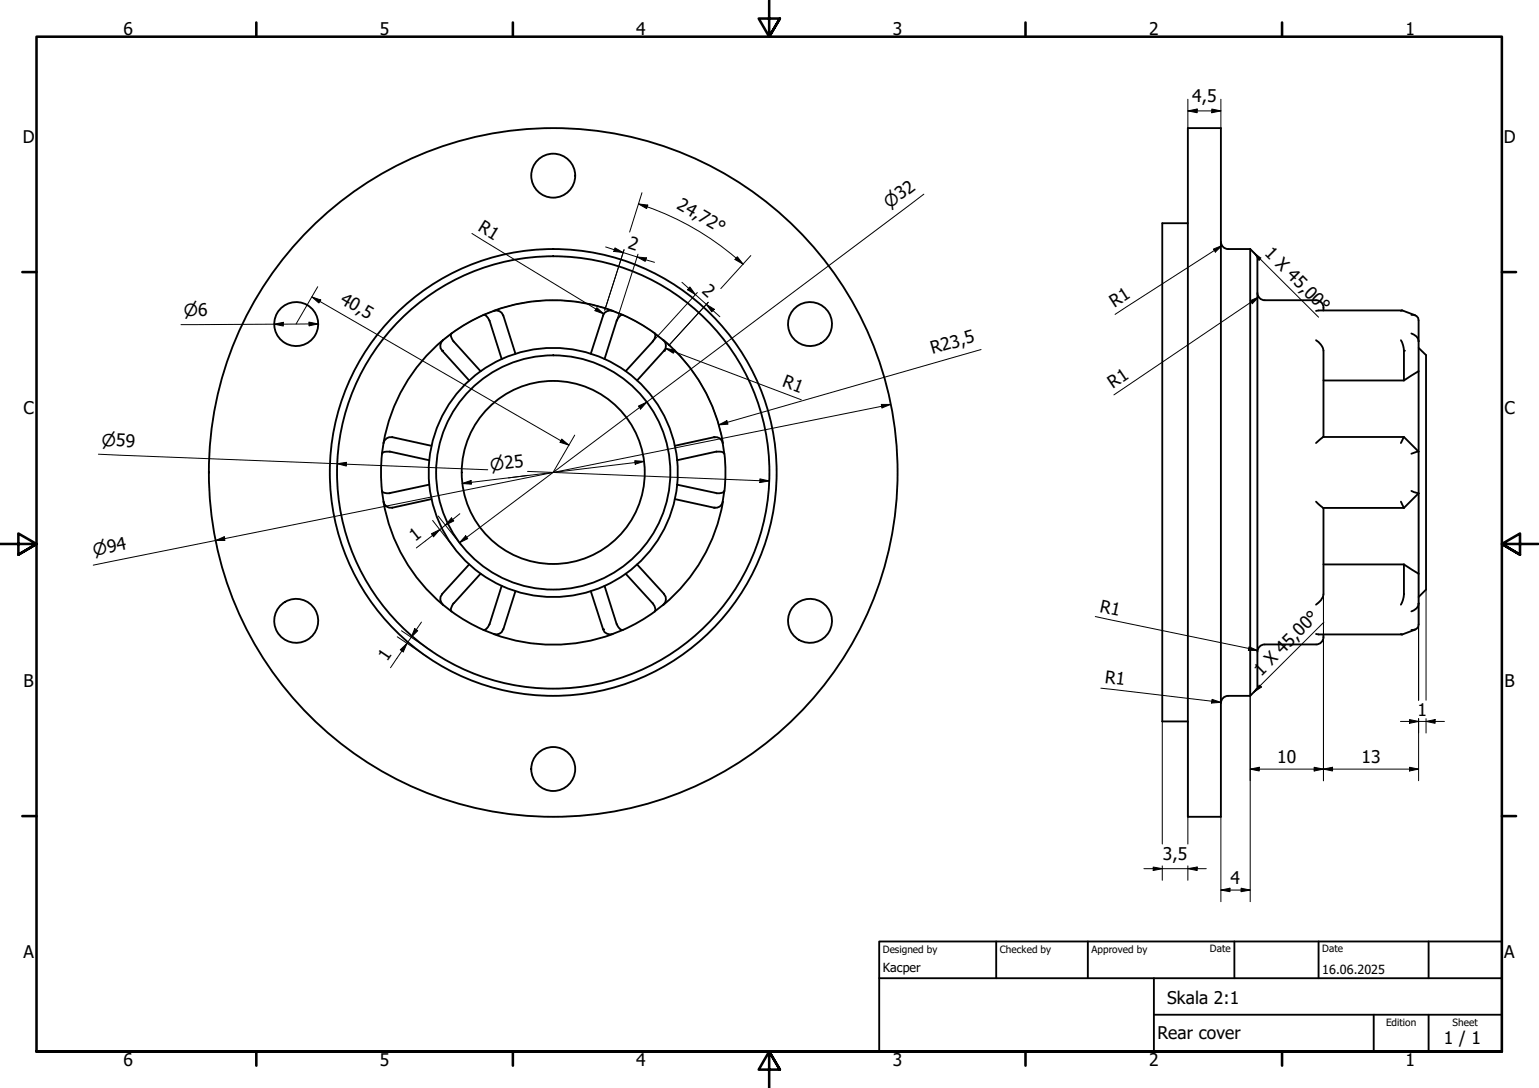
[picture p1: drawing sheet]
<svg xmlns="http://www.w3.org/2000/svg" width="420mm" height="297mm" viewBox="0 0 420 297" stroke-linecap="round" stroke-linejoin="round" font-family="sans-serif">
<!-- layer: Visible (ISO) -->
<g fill="none" stroke="#000" stroke-width=".51">
<path d="M324.3 35h9v188h-9zM324.3 60.9h-7v136.1h7M333.3 66a2 2 0 0 0 2 2M335.3 68h6M341.3 68v122M341.3 68l2 2v117.9l-2 2.1M343.3 80a2 2 0 0 0 2 2h14M120.9 92.9a47 47 0 0 0-16.2 28.1M123.3 91l-2.4 1.9a1.99 1.99 0 0 0-.2 2.8l7.4 8.2M123.3 91a1.9 1.9 0 0 0 .6 2.3l7.3 8M132.1 86l-4.6 2.3-4.2 2.7M137 98a34 34 0 0 0-19.8 27.7"/>
<path d="M137 98a34 34 0 0 1 33.8 3.3M140.7 96.6l-3.3-10.4a2 2 0 0 0-2.6-1.3l-2.8 1.1a2.1 2.1 0 0 1 1.7 1.6l3.3 10.4M167.3 84.9a47 47 0 0 0-32.5 0M170 86l-2.7-1.1a2.02 2.02 0 0 0-2.6 1.3l-3.4 10.4M170 86a2.1 2.1 0 0 0-1.7 1.6l-3.3 10.4M170 86l4.5 2.3 4.3 2.7M181.1 92.9a47 47 0 0 1 16.3 28.1M359.3 92.9l1.3 1.2 .5 .8 .2 .8v23.6M359.3 82a2 2 0 0 1 2 2M361.3 84v.8M382.5 84.9l.3-.1 3.6 1.3M382.5 92.9l.5 1.3 .3 1.5v8.2"/>
<path d="M382.8 84.8l-23.5 .1M385.3 86a1.58 1.58 0 0 1 2 1.5v83a1.58 1.58 0 0 1-2 1.5M385.3 91a2.49 2.49 0 0 1 2 2.1M387.3 95l2 2v64l-2 2M170.8 101.3l7.4-8.2a1.87 1.87 0 0 0 .6-2.1l2.3 1.9a1.99 1.99 0 0 1 .2 2.8l-7.4 8.2M170.8 101.3a34 34 0 0 1 0 55.3M361.3 103.9h22M383.3 119.3l-.8 1.7M387.3 101.3l-4 2.6M104.3 134a1.93 1.93 0 0 0 2.2 .6l10.7-2.3a34 34 0 0 0 53.6 24.3M104.3 123.9a1.93 1.93 0 0 1 2.2-.6l10.7 2.4M104.3 134l.4 3"/>
<path d="M104.3 123.9l-.3 5.1 .3 5.1M104.7 137a47 47 0 0 0 16.2 28.1M104.7 121a2.02 2.02 0 0 1 2.4-1.6l10.7 2.3M104.7 121l-.4 2.9M117.2 125.7l-.2 3.3 .2 3.3M117.8 136.3l-10.7 2.3a1.99 1.99 0 0 1-2.4-1.6M184.2 121.7l10.7-2.3a1.92 1.92 0 0 1 2.4 1.6l.4 2.9a1.94 1.94 0 0 0-2.2-.6l-10.7 2.4M184.8 132.3l10.8 2.4a1.97 1.97 0 0 0 2.1-.7l-.4 3a1.9 1.9 0 0 1-2.4 1.6l-10.7-2.3M197.4 137a47 47 0 0 1-16.3 28.1M197.8 123.9l.3 5.1-.3 5.1M359.3 121l2-1.7h22l4 4-2 .6M359.3 137l2 1.7h22"/>
<path d="M361.3 138.7v23.5l-.2 .9-.5 .8-1.3 1.2M382.5 137l.8 1.7M385.3 134l2 .7-4 4M128.1 154.1l-7.4 8.1a2.01 2.01 0 0 0 .2 2.9l2.4 1.8M131.2 156.6l-7.4 8.2a1.97 1.97 0 0 0-.5 2.1M137 159.9l-3.4 10.6a2.02 2.02 0 0 1-1.6 1.5l2.8 1.1M165 159.9l3.4 10.6a2.02 2.02 0 0 0 1.6 1.5M173.9 154.1l7.4 8.1a2.01 2.01 0 0 1-.2 2.9l-2.3 1.8a1.99 1.99 0 0 0-.6-2.2l-7.4-8.1M361.3 154.1h22M383.3 154.1v8.1l-.3 1.6-.5 1.3M383.3 154.1l4 2.5M123.3 166.9l4.2 2.8 4.6 2.3"/>
<path d="M134.8 173.1a47 47 0 0 0 32.5 0M140.7 161.4l-3.3 10.4a2 2 0 0 1-2.6 1.3M161.3 161.4l3.4 10.4a2.02 2.02 0 0 0 2.6 1.3l2.7-1.1M178.8 166.9l-4.3 2.8-4.5 2.3M359.3 175.9h-14a2 2 0 0 0-2 2M359.3 173.1l23.5 .1M361.3 173.2a2.17 2.17 0 0 1-2 2.7M386.4 171.9l-3.6 1.3-.3-.1M387.3 164.8a2.47 2.47 0 0 1-2 2.1M335.3 190h6M335.3 190a2 2 0 0 0-2 2"/>
<circle cx="151" cy="48" r="6"/>
<circle cx="80.9" cy="88.5" r="6"/>
<circle cx="221.1" cy="88.5" r="6"/>
<circle cx="151" cy="129" r="32"/>
<circle cx="151" cy="129" r="61"/>
<circle cx="151" cy="129" r="59"/>
<circle cx="151" cy="129" r="25"/>
<circle cx="151" cy="129" r="94"/>
<circle cx="80.9" cy="169.5" r="6"/>
<circle cx="221.1" cy="169.5" r="6"/>
<circle cx="151" cy="209.9" r="6"/>
</g>
<g fill="#000">
<circle cx="120.7" cy="95.7" r=".25"/>
<circle cx="181.3" cy="95.7" r=".25"/>
<circle cx="383.3" cy="95.7" r=".25"/>
<circle cx="194.9" cy="119.4" r=".25"/>
<circle cx="194.9" cy="138.6" r=".25"/>
<circle cx="164.7" cy="171.8" r=".25"/>
</g>
<!-- layer: Border (ISO) -->
<g fill="none" stroke="#000" stroke-width=".7">
<path d="M70 6.1v3.9M140 6.1v3.9M210 0v10l-2.9-4.9h5.8l-2.9 4.9 2.9-4.9M280 6.1v3.9M350 6.1v3.9M6.1 74.3h3.9M410 74.3h3.9M0 148.5h10l-5-2.8v5.7l5-2.9-5 2.9M420 148.5h-10l5-2.8v5.7l-5-2.9 5 2.9M6.1 222.8h3.9M410 222.8h3.9M10 287.1v-277.1h400v277.1h-400h400"/>
<path d="M70 287.1v3.8M140 287.1v3.8M212.9 292l-2.9-4.9 2.9 4.9h-5.8l2.9-4.9v9.9M280 287.1v3.8M350 287.1v3.8"/>
</g>
<!-- layer: Title (ISO) -->
<path d="M240 257h170v30.1h-170zM272 257v10.1M297 257v10.1M337 257v10.1M360 257v10.1M390 257v10.1M240 267.1h170M315 277h95M315 267.1v20M375 277v10.1M390 277v10.1" fill="none" stroke="#000" stroke-width=".51"/>
<!-- layer: Dimension (ISO) -->
<g fill="none" stroke="#000" stroke-width=".27">
<path d="M324.3 30.3l2.5-.5v1zM324.3 30.3h9M324.3 27.1v7.9M330.8 29.8l2.5 .5-2.5 .5zM333.3 27.1v7.9M174.3 55.7l2.5 .3-.3 .9zM174.3 55.7a77.1 77.1 0 0 1 28.6 16.4M175.3 52.6l-3.4 10.8M252.2 53l-126.8 95.2M86.7 78.3l-5.9 10.1M128.8 63.7l36 22M165.4 67.4l13.3 4.2"/>
<path d="M167.9 67.7l2.2 1.2-2.5-.3zM170.4 68.2l-5.3 16.5M173.9 70.2l2.6 .2-.4 1zM174.2 69.4l-5.9 18.2M186.2 77.1l10.3 9.4M188.3 78.3l1.6 2.1-2.2-1.3zM190.4 79.9l-12.2 13.4M201.3 70.1l1.6 2-2.2-1.2zM205 69.8l-8.2 9M331.3 68l2.3-1-1.8 1.8zM333.6 67l-29.2 18.8M74.9 88.5l2.4-.5v1z"/>
<path d="M84.3 87.9l2.6 .5-2.5 .5zM85.2 81.1l2.4 .8-.5 .8zM85.2 81.1l70.1 40.4M86.9 88.4l-37.5 .2M162.9 84l1.9 1.7-2.4-.9zM163.3 83.6a47 47 0 0 0-42.4 9.3M163.4 83.6a47 47 0 0 1 19.6 10.9M164.8 85.5l-.1 .7M181.7 95.1l2.5 .5-.4 .8zM181.7 95.1l37.1 14M181.7 95.3l-.4 .4M184.1 95.6a47 47 0 0 1 12.9 23.5"/>
<path d="M192.8 83.1l2.2 1.3-.7 .7zM193.4 82.5l-10.8 11.8M267.8 95.4l-71.6 20.6M341.3 82.1l2.4-1-1.8 1.8zM343.7 81.1l-39.6 26.7M153.4 119.9l1.9 1.6-2.4-.7zM156.9 118.8l-5.9 10.2M174.3 110.9l2.3-1.1-1.7 1.9zM196.2 116l2.2-1.1 .4 .9zM240.6 110.4h2.5l-2.3 1zM243.1 110.4l-217.6 43.9M26.9 124l106.3 4.3"/>
<path d="M92.1 126.6l2.5-.4v1zM126.2 132l2.4-.8 .1 1zM144 128.7l66 2.6M144.1 129.8l-5.3 .7M173.3 125.8l2.5 .2-2.4 .7zM175.8 126l-49.6 6M207.5 130.7l2.5 .6-2.5 .4zM387.3 134.7v56.5M58.9 147.6l2.3-1.1 .2 1.1zM117.8 145.7l2.3-1.1-1.7 1.9zM118.1 142.1l6.2 7.9M119.6 140.9l6.3 7.9"/>
<path d="M123.3 141.4l.6 .8-2.3 1.2zM125.5 140.3l-11.8 9.3M127.1 146.3l.6 .8-2.3 1.1zM108.5 173.8l8.3 5.6M109.3 177.4l1.8-1.8-1 2.4zM109.6 172.2l8.3 5.6M113.2 171.6l.8 .6-1.7 1.8zM115.1 169.8l-8.5 12.5M299 168.3l44.3 9.3M341 176.6l2.3 1-2.5-.1zM361.3 162.2v7.5M361.3 170v43.2"/>
<path d="M389.3 161v30.2M300.5 187.9l32.8 3.9M317.3 197v33.4M324.3 197v33.4M330.9 190.9l2.4 .9-2.5 .1zM341.3 190v56.2M382.3 197h12M384.8 196.5l2.5 .5-2.5 .5zM387.3 196.2v17M389.3 197l2.5-.5v1zM389.3 196.2v3.9M341.3 210l2.5-.5v1z"/>
<path d="M341.3 210h46M358.8 209.5l2.5 .5-2.5 .5zM361.3 210l2.5-.5v1zM384.8 209.5l2.5 .5-2.5 .5zM312.3 237.2h17M314.8 236.7l2.5 .5-2.5 .5zM317.3 236.4v3.9M324.3 237.2l2.5-.5v1zM324.3 236.4v3.9M333.3 223v23.2M333.3 243l2.5-.5v.9zM333.3 243h8"/>
<path d="M338.8 242.5l2.5 .5-2.5 .4z"/>
</g>
<g fill="#000">
<path d="M324.3 30.3l2.5-.5v1zM330.8 29.8l2.5 .5-2.5 .5zM174.3 55.7l2.5 .3-.3 .9zM167.9 67.7l2.2 1.2-2.5-.3zM173.9 70.2l2.6 .2-.4 1zM188.3 78.3l1.6 2.1-2.2-1.3zM201.3 70.1l1.6 2-2.2-1.2zM331.3 68l2.3-1-1.8 1.8zM74.9 88.5l2.4-.5v1zM84.3 87.9l2.6 .5-2.5 .5zM85.2 81.1l2.4 .8-.5 .8zM162.9 84l1.9 1.7-2.4-.9z"/>
<path d="M181.7 95.1l2.5 .5-.4 .8zM192.8 83.1l2.2 1.3-.7 .7zM341.3 82.1l2.4-1-1.8 1.8zM174.3 110.9l2.3-1.1-1.7 1.9zM196.2 116l2.2-1.1 .4 .9zM240.6 110.4h2.5l-2.3 1zM92.1 126.6l2.5-.4v1zM126.2 132l2.4-.8 .1 1zM153.4 119.9l1.9 1.6-2.4-.7zM173.3 125.8l2.5 .2-2.4 .7zM207.5 130.7l2.5 .6-2.5 .4zM58.9 147.6l2.3-1.1 .2 1.1z"/>
<path d="M117.8 145.7l2.3-1.1-1.7 1.9zM123.3 141.4l.6 .8-2.3 1.2zM127.1 146.3l.6 .8-2.3 1.1zM109.3 177.4l1.8-1.8-1 2.4zM113.2 171.6l.8 .6-1.7 1.8zM341 176.6l2.3 1-2.5-.1zM330.9 190.9l2.4 .9-2.5 .1zM384.8 196.5l2.5 .5-2.5 .5zM389.3 197l2.5-.5v1zM341.3 210l2.5-.5v1zM358.8 209.5l2.5 .5-2.5 .5zM361.3 210l2.5-.5v1z"/>
<path d="M384.8 209.5l2.5 .5-2.5 .5zM314.8 236.7l2.5 .5-2.5 .5zM324.3 237.2l2.5-.5v1zM333.3 243l2.5-.5v.9zM338.8 242.5l2.5 .5-2.5 .4z"/>
</g>
<!-- layer: Symbol (ISO) -->
<path d="M342.3 68.9l2.1 1.5-.7 .7zM343.7 186.9l.7 .7-2.1 1.4z" fill="#000"/>
<path d="M341.6 68.3l18.4 18.3M342.3 68.9l1.4 2.2 .3-.4M361.4 169.8l-19.1 19.2 2.1-1.4-.4-.4M343 188l-.7 1" fill="none" stroke="#000" stroke-width=".27"/>
<g font-size="4.8">
<text x="33.7" y="9.6">6</text>
<text x="103.7" y="9.6">5</text>
<text x="173.7" y="9.6">4</text>
<text x="243.7" y="9.6">3</text>
<text x="313.7" y="9.6">2</text>
<text x="383.7" y="9.6">1</text>
<text x="325.4" y="27.9">4,5</text>
<text x="6.2" y="38.9">D</text>
<text x="410.5" y="38.9">D</text>
<text x="184.5" y="56.7" transform="rotate(30 184.5 56.7)">24,72°</text>
<text x="130.3" y="62.9" transform="rotate(31 130.3 62.9)">R1</text>
<text x="171.2" y="67.7" transform="rotate(18 171.2 67.7)">2</text>
<text x="345.1" y="69.5" transform="rotate(45 345.1 69.5)">1 X 45,00°</text>
<text x="92.6" y="82.6" transform="rotate(30 92.6 82.6)">40,5</text>
<text x="191.4" y="79.7" transform="rotate(42 191.4 79.7)">2</text>
<text x="304.2" y="84.1" transform="rotate(-33 304.2 84.1)">R1</text>
<text x="254.6" y="96.8" transform="rotate(-16 254.6 96.8)">R23,5</text>
<text x="213.4" y="105.5" transform="rotate(21 213.4 105.5)">R1</text>
<text x="303.8" y="106.1" transform="rotate(-34 303.8 106.1)">R1</text>
<text x="6.4" y="113.1">C</text>
<text x="410.7" y="113.1">C</text>
<text x="113.3" y="147.9" transform="rotate(-38 113.3 147.9)">1</text>
<text x="300.1" y="167" transform="rotate(12 300.1 167)">R1</text>
<text x="105.7" y="180.8" transform="rotate(-56 105.7 180.8)">1</text>
<text x="344.3" y="184.7" transform="rotate(-45 344.3 184.7)">1 X 45,00°</text>
<text x="6.4" y="187.4">B</text>
<text x="301.5" y="186.4" transform="rotate(7 301.5 186.4)">R1</text>
<text x="410.7" y="187.4">B</text>
<text x="387" y="195.4">1</text>
<text x="348.7" y="208.4">10</text>
<text x="371.7" y="208.4">13</text>
<text x="317.4" y="234.8">3,5</text>
<text x="336" y="241.5">4</text>
<text x="6.4" y="261.7">A</text>
<text x="410.7" y="261.7">A</text>
<text x="318.6" y="274.1">Skala 2:1</text>
<text x="316" y="283.8">Rear cover</text>
<text x="394.2" y="285">1 / 1</text>
<text x="33.7" y="290.9">6</text>
<text x="103.7" y="290.9">5</text>
<text x="173.7" y="290.9">4</text>
<text x="243.7" y="290.9">3</text>
<text x="313.7" y="290.9">2</text>
<text x="383.7" y="290.9">1</text>
</g>
<g font-size="4.6">
<text x="242.8" y="57.1" transform="rotate(-37 242.8 57.1)">⌀32</text>
<text x="50.2" y="86.2">⌀6</text>
<text x="27.7" y="121.7" transform="rotate(2 27.7 121.7)">⌀59</text>
<text x="134" y="128.6" transform="rotate(-7 134 128.6)">⌀25</text>
<text x="25.7" y="151.8" transform="rotate(-11 25.7 151.8)">⌀94</text>
</g>
<g font-size="3.4">
<text x="241" y="265.4">Kacper</text>
<text x="361" y="266">16.06.2025</text>
</g>
<g font-size="2.7">
<text x="241" y="260.1">Designed by</text>
<text x="273" y="260.1">Checked by</text>
<text x="298" y="260.1">Approved by</text>
<text x="330.3" y="260">Date</text>
<text x="361" y="260">Date</text>
<text x="378.4" y="280.1">Edition</text>
<text x="396.6" y="280.1">Sheet</text>
</g>
</svg>
